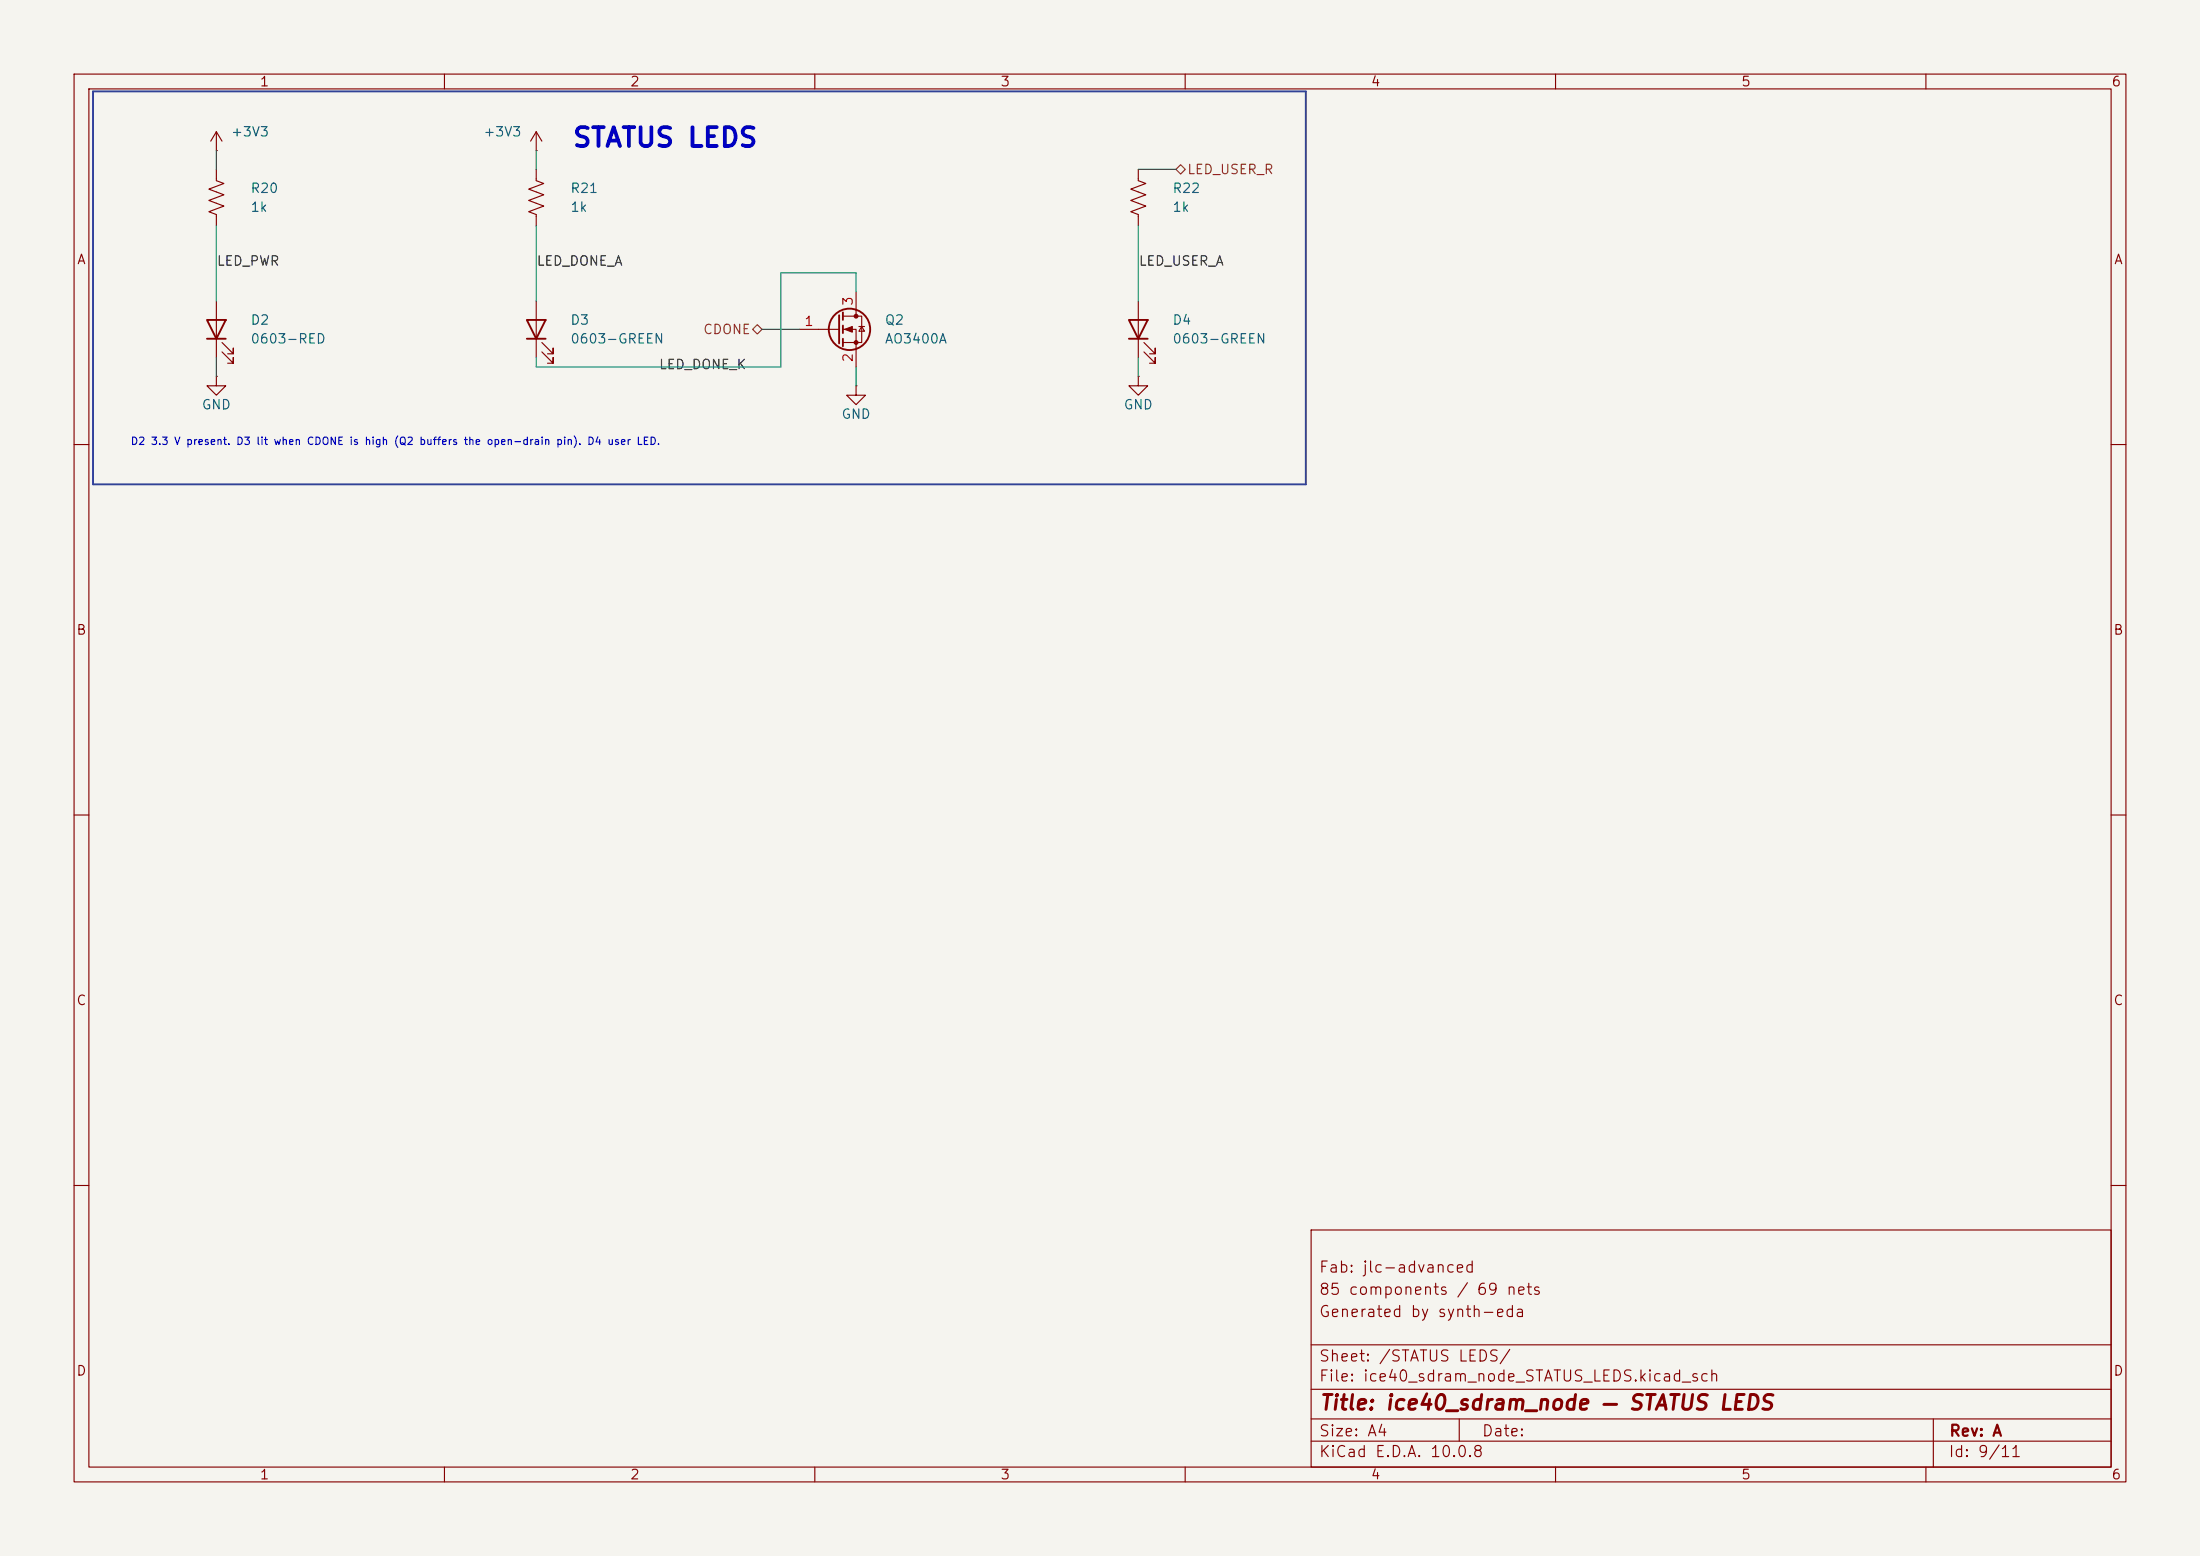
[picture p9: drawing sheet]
<svg xmlns="http://www.w3.org/2000/svg" width="297mm" height="210mm" viewBox="0 0 297 210" stroke-linecap="round" stroke-linejoin="round" font-family="sans-serif">
<path d="M0 0h297v210h-297z" fill="#f5f4ef" stroke="#f5f4ef" stroke-width=".14"/>
<g fill="none" stroke="#840000" stroke-width=".15">
<path d="M10 10h277v190h-277zM12 12h273v186h-273zM29.2 17.8v2.5M29.2 17.8l-.8 1.3M29.2 17.8l.8 1.3M60 10v2M72.4 17.8v2.5M72.4 17.8l-.8 1.3M72.4 17.8l.8 1.3M110 10v2M160 10v2M210 10v2"/>
<path d="M260 10v2M29.2 22.9v1.5l1 .4-2 .7 2 .8-2 .8 2 .7-2 .8 1 .4v1.5M29.2 20.3h.1M72.4 20.3h.1M72.4 22.9v1.5l1 .4-2 .7 2 .8-2 .8 2 .7-2 .8 1 .4v1.5M115.6 39.4v3.3M153.7 22.9v1.5l1 .4-2 .7 2 .8-2 .8 2 .7-2 .8 1 .4v1.5M29.2 50.8v1.3h1.3l-1.3 1.2-1.3-1.2h1.3M29.2 50.8h.1M29.2 40.6v7.7M30 47.5l1.5 1.5v-.7v.7h-.8M30 46.2l1.5 1.6v-.8v.8h-.8"/>
<path d="M72.4 40.6v7.7M73.2 47.5l1.5 1.5v-.7v.7h-.8M73.2 46.2l1.5 1.6v-.8v.8h-.8M107.9 44.5h5.4M113.8 42.7h2.5v3.5h-2.5M113.8 44.5h1.8v5M115.6 52.1v1.2h1.2l-1.2 1.3-1.3-1.3h1.3M115.6 52.1h.1M116 44.1h.7M116.3 44.1l.4 .6h-.7zM153.7 50.8v1.3h1.2l-1.2 1.2-1.3-1.2h1.3M153.7 50.8h.1"/>
<path d="M153.7 40.6v7.7M154.4 47.5l1.6 1.5v-.7v.7h-.8M154.4 46.2l1.6 1.6v-.8v.8h-.8M10 60h2M285 60h2M10 110h2M285 110h2M10 160h2M177 166h108v32h-108zM285 160h2M60 198v2M110 198v2"/>
<path d="M160 198v2M177 194.5h108M177 191.5h108M177 187.5h108M177 181.5h108M197 191.5v3M210 198v2M260 198v2M261 191.5v6.5"/>
</g>
<g fill="none" stroke="#840000" stroke-width=".25">
<path d="M27.9 43.2h2.6l-1.3 2.5zM27.9 45.7h2.6M71.1 43.2h2.6l-1.3 2.5zM71.1 45.7h2.6M113.3 42.5v3.9M113.8 42.2v1M113.8 43.9v1.1M113.8 45.7v1M152.4 43.2h2.5l-1.2 2.5zM152.4 45.7h2.5"/>
<circle cx="114.7" cy="44.4" r="2.79"/>
</g>
<g fill="#840000" stroke="#840000" stroke-width=".15">
<path d="M114 44.5l1.1-.4v.7z"/>
<circle cx="115.6" cy="42.7" r=".25"/>
<circle cx="115.6" cy="46.2" r=".25"/>
</g>
<path d="M159.4 22.2l.6 .7-.6 .6-.7-.6zM101.6 44.5l.6-.7 .7 .7-.7 .6z" fill="none" stroke="#725600" stroke-width=".15"/>
<path d="M12.6 12.3h163.7v53.1h-163.7z" fill="none" stroke="#314296" stroke-width=".25"/>
<path d="M29.2 20.3v2.6M72.4 20.3v2.6M153.7 22.9h5M29.2 48.3v2.5M102.9 44.5h5M115.6 49.5v2.6M153.7 48.3v2.5" fill="none" stroke="#009600" stroke-width=".15"/>
<path d="M29.2 30.5v10.1M72.4 30.5v10.1M115.6 39.4v-2.6h-10.2v12.7h-33v-1.2M153.7 30.5v10.1" fill="none" stroke="#009e73" stroke-width=".15"/>
<text font-size="2.5" fill="#0000c2" x="77.2" y="20.5">STATUS LEDS</text>
<text font-size="2" fill="#840000" x="178" y="190.8">Title: ice40_sdram_node — STATUS LEDS</text>
<g font-size="1.5" fill="#840000">
<text x="178" y="172.1">Fab: jlc-advanced</text>
<text x="178" y="178.1">Generated by synth-eda</text>
<text x="178" y="175.1">85 components / 69 nets</text>
<text x="178" y="184.1">Sheet: /STATUS LEDS/</text>
<text x="178" y="186.8">File: ice40_sdram_node_STATUS_LEDS.kicad_sch</text>
<text x="178" y="197">KiCad E.D.A. 10.0.8</text>
<text x="178" y="194.2">Size: A4</text>
<text x="200" y="194.2">Date:</text>
<text x="263" y="197">Id: 9/11</text>
<text x="263" y="194.2">Rev: A</text>
</g>
<g font-size="1.3" fill="#840000">
<text x="35" y="12">1</text>
<text x="85" y="12">2</text>
<text x="135" y="12">3</text>
<text x="185" y="12">4</text>
<text x="235" y="12">5</text>
<text x="285" y="12">6</text>
<text x="10.3" y="36">A</text>
<text x="285.3" y="36">A</text>
<text x="10.2" y="86">B</text>
<text x="285.2" y="86">B</text>
<text x="10.2" y="136">C</text>
<text x="285.2" y="136">C</text>
<text x="10.2" y="186">D</text>
<text x="285.2" y="186">D</text>
<text x="35" y="200">1</text>
<text x="85" y="200">2</text>
<text x="135" y="200">3</text>
<text x="185" y="200">4</text>
<text x="235" y="200">5</text>
<text x="285" y="200">6</text>
</g>
<g font-size="1.3" fill="#006464">
<text x="31.1" y="18.7">+3V3</text>
<text x="65.2" y="18.7">+3V3</text>
<text x="33.7" y="26.4">R20</text>
<text x="33.7" y="28.9">1k</text>
<text x="76.9" y="26.4">R21</text>
<text x="76.9" y="28.9">1k</text>
<text x="158.2" y="26.4">R22</text>
<text x="158.2" y="28.9">1k</text>
<text x="33.7" y="44.1">D2</text>
<text x="33.7" y="46.7">0603-RED</text>
<text x="76.9" y="44.1">D3</text>
<text x="76.9" y="46.7">0603-GREEN</text>
<text x="119.4" y="44.1">Q2</text>
<text x="119.4" y="46.7">AO3400A</text>
<text x="158.2" y="44.1">D4</text>
<text x="158.2" y="46.7">0603-GREEN</text>
<text x="27.1" y="55.6">GND</text>
<text x="113.5" y="56.8">GND</text>
<text x="151.6" y="55.6">GND</text>
</g>
<g font-size="1.3" fill="#725600">
<text x="160.2" y="23.8">LED_USER_R</text>
<text x="94.8" y="45.4">CDONE</text>
</g>
<g font-size="1.3" fill="#0f0f0f">
<text x="29.2" y="36.2">LED_PWR</text>
<text x="72.4" y="36.2">LED_DONE_A</text>
<text x="153.6" y="36.2">LED_USER_A</text>
<text x="88.9" y="50.1">LED_DONE_K</text>
</g>
<g font-size="1.3" fill="#a90000">
<text x="115.4" y="41.4" transform="rotate(-90 115.4 41.4)">3</text>
<text x="108.5" y="44.3">1</text>
<text x="115.4" y="49" transform="rotate(-90 115.4 49)">2</text>
</g>
<text font-size="1" fill="#0000c2" x="17.6" y="60.3">D2 3.3 V present. D3 lit when CDONE is high (Q2 buffers the open-drain pin). D4 user LED.</text>
</svg>
